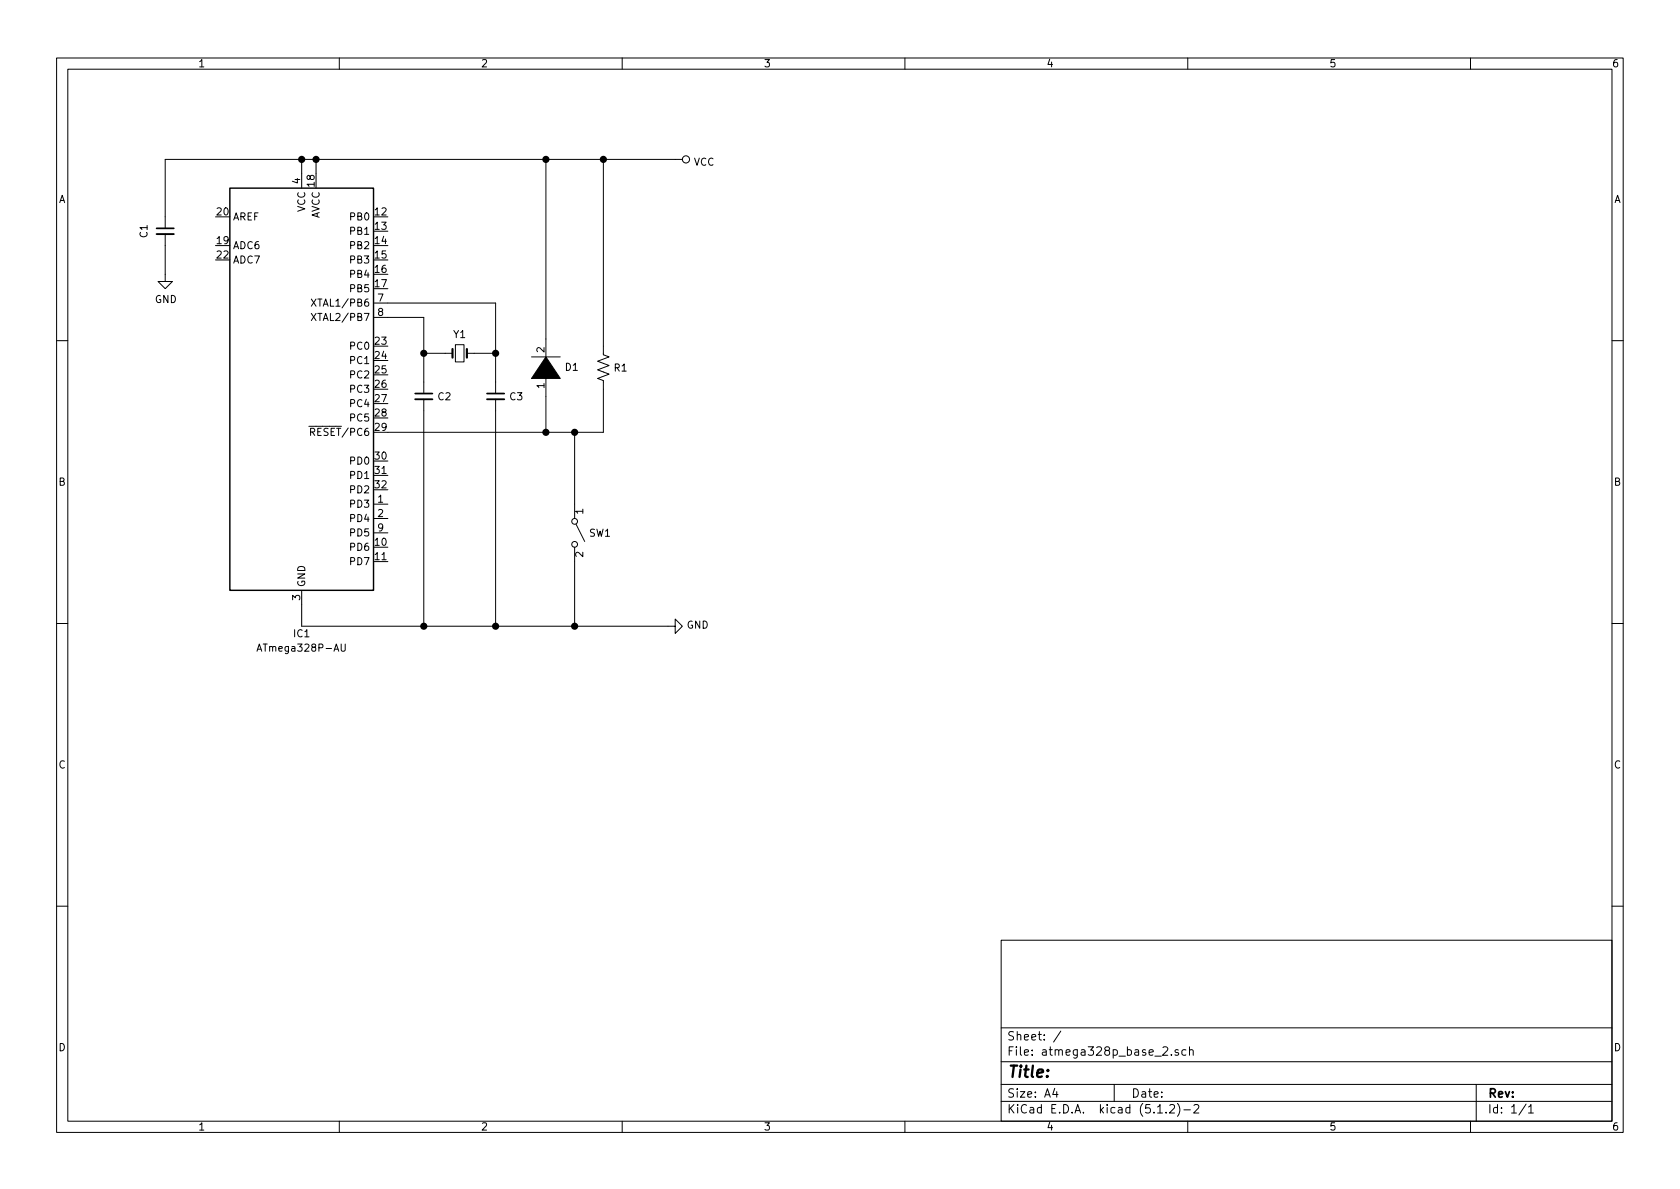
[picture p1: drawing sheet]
<svg xmlns="http://www.w3.org/2000/svg" width="297mm" height="210mm" viewBox="0 0 297 210" stroke-linecap="round" stroke-linejoin="round" font-family="sans-serif">
<g fill="none" stroke="#000" stroke-width=".18">
<path d="M10 10.3h277v189.9h-277zM12 12.2h273v186.1h-273zM60 10.3v1.9M110 10.3v1.9M160 10.3v1.9M210 10.3v1.9M260 10.3v1.9M53.3 28.2v5.1M55.9 28.2v2.5M96.5 28.2v35.5M106.7 28.2v34.5l1 .4-2 .8 2 .7-2 .8 2 .8-2 .7 1 .4v9.1h-38.1M120.6 28.2h-91.4v12.2"/>
<path d="M29.2 41.4v8.4h1.3l-1.3 1.2-1.3-1.2h1.3M55 52.9l.9 1.2M55 55.4l.9 1.3M55.9 52.9l-.9 1.2M55.9 55.4l-.9 1.3M66 53.6h21.6v16M66 56.1h8.9v13.5M10 60.2h2M54.6 75.4h1.3M54.9 76.4l.6-.1 .2-.1-.1-.3-.2-.2h-.5v1.3M55.2 76.4l.5 .6M74.9 62.5h5.1"/>
<path d="M74.9 70.6v40.1M80.5 61h1.5v3h-1.5zM82.5 62.5h5.1M87.6 70.6v40.1M94 63.1h5.1M96.5 66.3v10.1M101.6 76.4v15.3M285 60.2h2M66 89.1h2.6M66 91.7h2.6M66 94.2h2.6M101.6 96.8v13.9"/>
<path d="M101.9 92.7l1.5 3.1M10 110.3h2M45.4 115.2l.4-1.3 .5 1.3M45.6 114.8h.6M53.3 104.4v6.3h66.1v-1.2l1.2 1.2-1.2 1.3v-1.3M60.3 113.9v1l.3 .3h.2l.2-.3v-1M285 110.3h2M10 160.2h2M177 166.3h108v32h-108zM285 160.2h2M60 198.3v1.9M110 198.3v1.9"/>
<path d="M160 198.3v1.9M177 194.8h108M177 191.8h108M177 187.8h108M177 181.8h108M186.5 192.5l-.4 1h1M186.8 193v1M187.6 182.3l-1.3 2M197 191.8v3M204.7 196.8h.8M206.2 196.7v.1M206.8 195.5l.2-.2h.4l.2 .2 .1 .3-.1 .2-.8 .8h.9"/>
<path d="M207.1 186.5v.1M208.2 195.1a1.71 1.71 0 0 1 0 2.3M208.3 185.7a.37 .37 0 0 0-.6 .1l.1 .2 .5 .2 .1 .1-.2 .3-.5-.1M209.3 196.3h1.2M209.7 185.7l-.5-.1-.2 .3v.6l.2 .1 .5-.1M210 198.3v1.9M210.3 185.7h.1a.37 .37 0 0 1 .6 .1v.8M210.3 185.1v1.5M211.1 195.5l.2-.2h.4l.3 .5-1 1h1M260 198.3v1.9M261 191.8v6.5M269.8 195.2l-1.2 2"/>
<path d="M270.3 195.8l.4-.5v1.5M270.3 196.8h.8"/>
<circle cx="121.3" cy="28.2" r=".63"/>
<circle cx="101.6" cy="96.3" r=".51"/>
<circle cx="101.6" cy="92.2" r=".51"/>
</g>
<path d="M96.5 63.1l2.6 3.8h-5.1z" fill="#000" stroke="#000" stroke-width=".18"/>
<path d="M40.6 33.3h25.4v71.1h-25.4z" fill="none" stroke="#000" stroke-width=".25"/>
<g fill="#000" stroke="#000" stroke-width=".25">
<circle cx="53.3" cy="28.2" r=".51"/>
<circle cx="55.9" cy="28.2" r=".51"/>
<circle cx="96.5" cy="28.2" r=".51"/>
<circle cx="106.7" cy="28.2" r=".51"/>
<circle cx="74.9" cy="62.5" r=".51"/>
<circle cx="87.6" cy="62.5" r=".51"/>
<circle cx="96.5" cy="76.4" r=".51"/>
<circle cx="101.6" cy="76.4" r=".51"/>
<circle cx="74.9" cy="110.7" r=".51"/>
<circle cx="87.6" cy="110.7" r=".51"/>
<circle cx="101.6" cy="110.7" r=".51"/>
</g>
<path d="M80 61.7v1.5M82.5 61.7v1.5" fill="none" stroke="#000" stroke-width=".38"/>
<path d="M27.7 41.4h3M73.4 70.6h3.1M86.1 70.6h3.1" fill="none" stroke="#000" stroke-width=".33"/>
<path d="M27.7 40.4h3M73.4 69.6h3.1M86.1 69.6h3.1" fill="none" stroke="#000" stroke-width=".3"/>
<text font-size="2.8" x="178" y="190.5">Title:</text>
<g font-size="2.1">
<text x="178" y="184">Sheet: /</text>
<text x="178" y="186.7">File: atmega328p_base_2.sch</text>
<text x="178" y="196.9">KiCad E.D.A. kicad (5.1.2)-2</text>
<text x="178" y="194.1">Size: A4</text>
<text x="200" y="194.1">Date:</text>
<text x="263" y="194.1">Rev:</text>
<text x="263" y="196.9">Id: 1/1</text>
</g>
<g font-size="1.8">
<text x="35" y="11.9">1</text>
<text x="85" y="11.9">2</text>
<text x="135" y="11.9">3</text>
<text x="185" y="11.9">4</text>
<text x="235" y="11.9">5</text>
<text x="285" y="11.9">6</text>
<text x="122.7" y="29.3">VCC</text>
<text x="10.4" y="35.9">A</text>
<text x="53.1" y="32.5" transform="rotate(-90 53.1 32.5)">4</text>
<text x="55.6" y="33" transform="rotate(-90 55.6 33)">18</text>
<text x="285.4" y="35.9">A</text>
<text x="38.4" y="38.1">20</text>
<text x="41.1" y="39">AREF</text>
<text x="54" y="37.5" transform="rotate(-90 54 37.5)">VCC</text>
<text x="56.5" y="38.8" transform="rotate(-90 56.5 38.8)">AVCC</text>
<text x="62.1" y="39">PB0</text>
<text x="62.1" y="41.5">PB1</text>
<text x="66.3" y="38.1">12</text>
<text x="66.3" y="40.6">13</text>
<text x="26.1" y="42" transform="rotate(-90 26.1 42)">C1</text>
<text x="38.4" y="43.2">19</text>
<text x="38.4" y="45.7">22</text>
<text x="41.1" y="44.1">ADC6</text>
<text x="41.1" y="46.6">ADC7</text>
<text x="62.1" y="44.1">PB2</text>
<text x="62.1" y="46.6">PB3</text>
<text x="66.3" y="43.2">14</text>
<text x="66.3" y="45.7">15</text>
<text x="27.4" y="53.6">GND</text>
<text x="62.1" y="49.1">PB4</text>
<text x="62.1" y="51.7">PB5</text>
<text x="66.3" y="48.3">16</text>
<text x="66.3" y="50.8">17</text>
<text x="66.8" y="53.3">7</text>
<text x="56" y="54.2">XTAL1/PB6</text>
<text x="56" y="56.8">XTAL2/PB7</text>
<text x="66.8" y="55.9">8</text>
<text x="80.2" y="59.8">Y1</text>
<text x="62.1" y="61.8">PC0</text>
<text x="62.1" y="64.4">PC1</text>
<text x="66.3" y="61">23</text>
<text x="66.3" y="63.5">24</text>
<text x="96.3" y="62.3" transform="rotate(-90 96.3 62.3)">2</text>
<text x="100" y="65.6">D1</text>
<text x="108.6" y="65.7">R1</text>
<text x="62.1" y="66.9">PC2</text>
<text x="62.1" y="69.5">PC3</text>
<text x="66.3" y="66">25</text>
<text x="66.3" y="68.6">26</text>
<text x="66.3" y="71.1">27</text>
<text x="77.5" y="70.8">C2</text>
<text x="90.2" y="70.8">C3</text>
<text x="96.3" y="68.7" transform="rotate(-90 96.3 68.7)">1</text>
<text x="55.7" y="77.1">RESET/PC6</text>
<text x="62.1" y="72">PC4</text>
<text x="62.1" y="74.5">PC5</text>
<text x="66.3" y="73.7">28</text>
<text x="66.3" y="76.2">29</text>
<text x="62.1" y="82.2">PD0</text>
<text x="66.3" y="81.3">30</text>
<text x="66.3" y="83.8">31</text>
<text x="10.4" y="85.9">B</text>
<text x="62.1" y="89.8">PD3</text>
<text x="62.1" y="84.7">PD1</text>
<text x="62.1" y="87.2">PD2</text>
<text x="66.3" y="86.4">32</text>
<text x="66.8" y="88.9">1</text>
<text x="285.4" y="85.9">B</text>
<text x="62.1" y="92.3">PD4</text>
<text x="62.1" y="94.9">PD5</text>
<text x="66.8" y="91.4">2</text>
<text x="66.8" y="94">9</text>
<text x="103.1" y="90.9" transform="rotate(-90 103.1 90.9)">1</text>
<text x="104.2" y="94.9">SW1</text>
<text x="62.1" y="97.4">PD6</text>
<text x="62.1" y="99.9">PD7</text>
<text x="66.3" y="96.5">10</text>
<text x="66.3" y="99.1">11</text>
<text x="103.1" y="98.5" transform="rotate(-90 103.1 98.5)">2</text>
<text x="53.1" y="106.1" transform="rotate(-90 53.1 106.1)">3</text>
<text x="54" y="103.9" transform="rotate(-90 54 103.9)">GND</text>
<text x="52" y="112.7">IC1</text>
<text x="121.4" y="111.2">GND</text>
<text x="46.2" y="115.2">ATmega328P-AU</text>
<text x="10.4" y="135.9">C</text>
<text x="285.4" y="135.9">C</text>
<text x="10.4" y="185.9">D</text>
<text x="285.4" y="185.9">D</text>
<text x="35" y="199.9">1</text>
<text x="85" y="199.9">2</text>
<text x="135" y="199.9">3</text>
<text x="185" y="199.9">4</text>
<text x="235" y="199.9">5</text>
<text x="285" y="199.9">6</text>
</g>
</svg>
